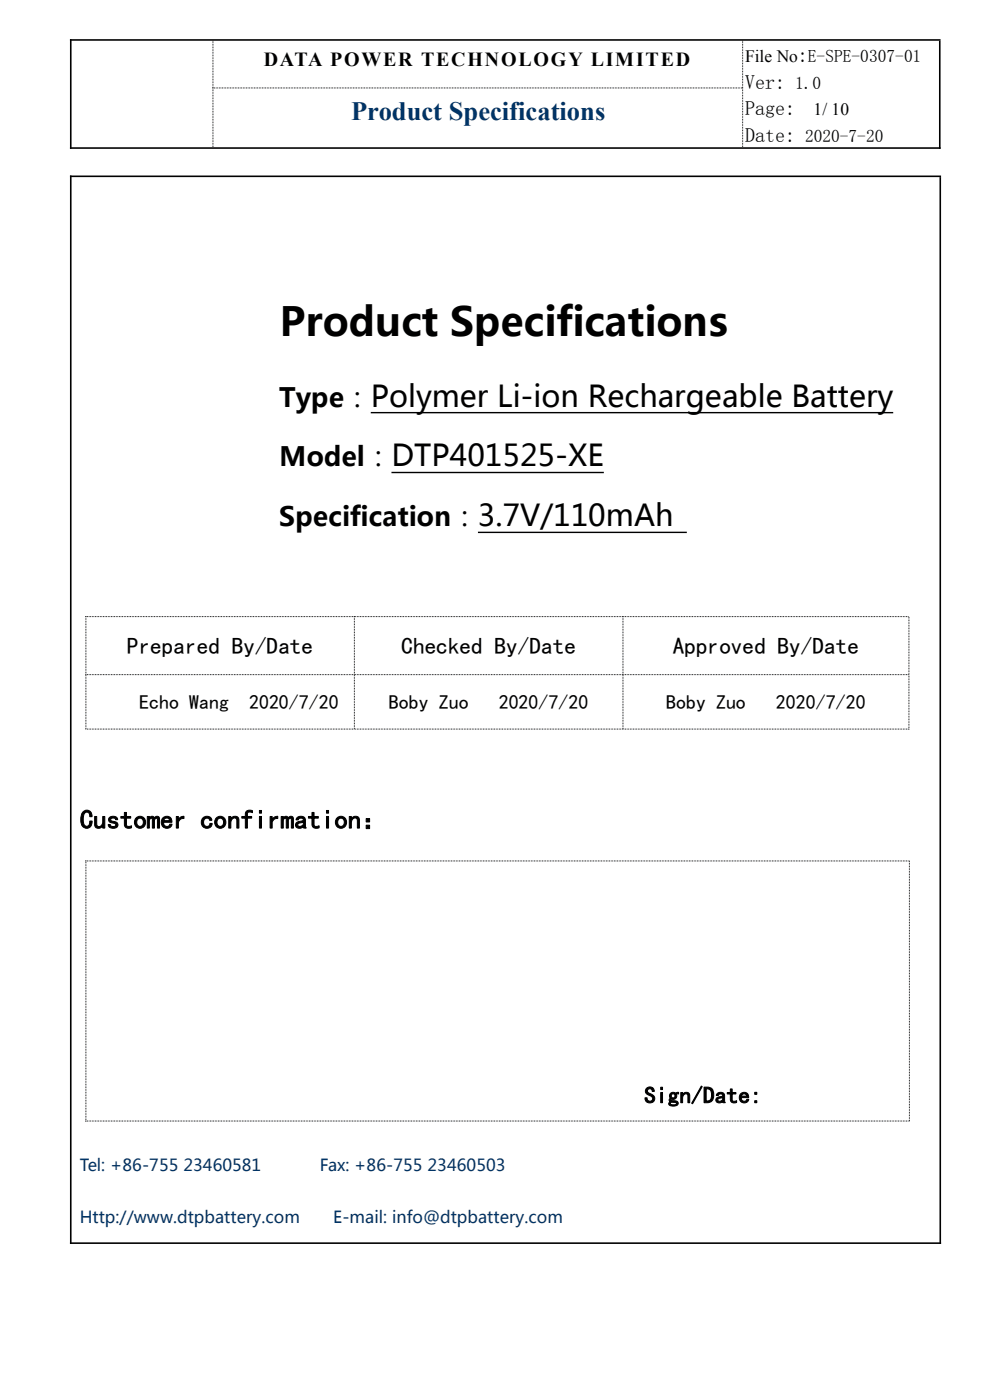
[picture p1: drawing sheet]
<svg xmlns="http://www.w3.org/2000/svg" width="210mm" height="297mm" viewBox="0 0 210 297" stroke-linecap="round" stroke-linejoin="round" font-family="sans-serif">
<path d="M14.8 8.5h184.7M15 8.3v23.3M199.4 8.6v23M14.8 31.4h184.7" fill="none" stroke="#000" stroke-width=".34"/>
<path d="M45.1 18.7h112.5M45.2 8.6v22.6M157.5 8.6v22.6" fill="none" stroke="#000" stroke-width=".21" stroke-dasharray=".2 .2" stroke-linecap="butt"/>
<g fill="#fff">
<path d="M15.9 282.2h1.3l.1 .5a.73 .73 0 0 0-1-.3v1l.5-.1 .2-.4v.6l-.1 .3-.1-.3h-.5v1a.7 .7 0 0 0 1-.4l.1 .1-.2 .5h-1.3l.2-.2v-1v-1.1z" fill-rule="evenodd"/>
<path d="M17.7 282.2h1.3l.1 .5-.3-.3h-.3v2.1l.2 .2h-.7l.2-.2v-2.1h-.3l-.3 .3z" fill-rule="evenodd"/>
<path d="M19.4 282.2h1.3l.1 .5a.73 .73 0 0 0-1.1-.3v1l.6-.1 .2-.4v.6l-.1 .3-.1-.3h-.6v1a.7 .7 0 0 0 1.1-.4l.1 .1-.2 .5h-1.3l.1-.2v-1v-1.1z" fill-rule="evenodd"/>
<path d="M21.1 282.2h.5a.64 .64 0 0 1 .9 .4 .64 .64 0 0 1-.4 .9l.5 1.2h-.4l-.4-1.2h-.3v1l.2 .2h-.6l.2-.1v-1.1v-1.1zM21.5 282.4v1a.54 .54 0 0 0 .7-.5 .54 .54 0 0 0-.7-.5z" fill-rule="evenodd"/>
<path d="M22.7 282.2h.4l1 2v-1.8l-.2-.2h.5l-.2 .2v2.3l-1.1-2.2-.1 2 .3 .2h-.6l.2-.1v-1.1v-1.1z" fill-rule="evenodd"/>
<path d="M25.1 282.3l.3-.1 .5 2.3 .2 .2h-.6l.2-.3-.2-.6h-.6l-.1 .6 .1 .3h-.4l.2-.2zM25.2 282.5l-.3 1.2h.6z" fill-rule="evenodd"/>
<path d="M26.3 282.2h.7l-.3 .2v2.1h.7l.3-.4 .1 .1-.2 .5h-1.3l.2-.1v-1.1v-1.1z" fill-rule="evenodd"/>
<path d="M29.8 282.2h1.3l.1 .5a.73 .73 0 0 0-1.1-.3v1l.6-.1 .2-.4v.9l-.2-.3h-.6v1a.7 .7 0 0 0 1.1-.4l.1 .1-.2 .5h-1.3l.2-.2v-1v-1.1z" fill-rule="evenodd"/>
<path d="M31.4 282.2h.4l1 2v-1.8l-.2-.2h.4l-.2 .2v2.3l-1-2.2-.1 2 .3 .2h-.6l.2-.1v-1.1v-1.1z" fill-rule="evenodd"/>
<path d="M33.2 282.2h1.4l.1 .5a.73 .73 0 0 0-1.1-.3v1l.6-.1 .2-.4v.6l-.1 .3-.1-.3h-.6v1a.7 .7 0 0 0 1.1-.4l.1 .1-.2 .5h-1.4l.2-.2v-1v-1.1z" fill-rule="evenodd"/>
<path d="M35 282.2h.5a.64 .64 0 0 1 .8 .4 .64 .64 0 0 1-.4 .9l.6 1.2h-.4l-.5-1.2h-.2v1l.1 .2h-.5l.1-.1 .1-1.1-.1-1.1zM35.4 282.4v1a.54 .54 0 0 0 .7-.5 .54 .54 0 0 0-.7-.5z" fill-rule="evenodd"/>
<path d="M37.1 282.4l.2-.1 .7-.1v.7a.55 .55 0 0 0-.7-.6 .55 .55 0 0 0-.4 .8v.7a.56 .56 0 0 0 .2 .7 .56 .56 0 0 0 .8-.1v-.5l-.3-.3h.6l-.1 .1v.9l-.1-.1a.74 .74 0 0 1-.9 .1 .74 .74 0 0 1-.4-.8l.1-.9z" fill-rule="evenodd"/>
<path d="M38.4 282.2h.6l-.2 .3 .4 1.1 .4-1.1-.2-.3h.6l-.1 .1a3 3 0 0 0-.6 2.1l.2 .3h-.7l.2-.1v-.8l-.4-1.4z" fill-rule="evenodd"/>
</g>
<path d="M78.7 87.5h110.8M83 100.2h45.1M101.4 112.9h44.3" fill="none" stroke="#000" stroke-width=".3"/>
<path d="M18.1 130.8h174.8M18.2 130.7v24.1M75.2 130.7v23.9M132.2 130.7v23.9M192.8 130.9v23.9M18.1 143.1h174.8M18.1 154.7h174.8M18.1 182.6h174.9M18.2 182.6v55.3M192.9 182.7v55.2M18.1 237.8h174.9" fill="none" stroke="#000" stroke-width=".21" stroke-dasharray=".2 .2" stroke-linecap="butt"/>
<path d="M14.8 37.4h184.8M15 37.2v226.7M199.5 37.6v226.3M14.8 263.7h184.8" fill="none" stroke="#000" stroke-width=".34"/>
<text font-size="8.5" x="59.3" y="71.2">Product Specifications</text>
<text font-size="5.6" fill="#036" x="74.5" y="25.5">Product Specifications</text>
<g font-size="5.6">
<text x="59.2" y="86.3">Type：Polymer Li-ion Rechargeable Battery</text>
<text x="59.2" y="99">Model：DTP401525-XE</text>
<text x="59.2" y="111.7">Specification：3.7V/110mAh</text>
<text x="16.9" y="175.8">Customer confirmation：</text>
</g>
<g font-size="5">
<text x="26.9" y="138.7">Prepared By/Date</text>
<text x="85.1" y="138.7">Checked By/Date</text>
<text x="142.7" y="138.7">Approved By/Date</text>
<text x="136.7" y="234">Sign/Date:</text>
</g>
<g font-size="4.2">
<text x="56" y="14">DATA POWER TECHNOLOGY LIMITED</text>
<text x="169.2" y="13.2">:</text>
<text x="158.1" y="18.9">Ver:</text>
<text x="158.1" y="24.5">Page:</text>
<text x="158.1" y="30.1">Date:</text>
<text x="29.5" y="150.4">Echo Wang</text>
<text x="52.8" y="150.4">2020/7/20</text>
<text x="82.5" y="150.4">Boby Zuo</text>
<text x="105.8" y="150.4">2020/7/20</text>
<text x="141.3" y="150.4">Boby Zuo</text>
<text x="164.6" y="150.4">2020/7/20</text>
</g>
<g font-size="3.7">
<text x="158.1" y="13.2">File No E-SPE-0307-01</text>
<text x="168.7" y="18.8">1.0</text>
<text x="172.6" y="24.4">1/ 10</text>
<text x="170.8" y="30.1">2020-7-20</text>
</g>
<g font-size="3.5" fill="#036">
<text x="16.9" y="248.5">Tel: +86-755</text>
<text x="38.9" y="248.5">23460581</text>
<text x="67.8" y="248.5">Fax: +86-755</text>
<text x="90.7" y="248.5">23460503</text>
<text x="16.9" y="259.5">Http://www.dtpbattery.com</text>
<text x="70.7" y="259.5">E-mail: info@dtpbattery.com</text>
</g>
</svg>
